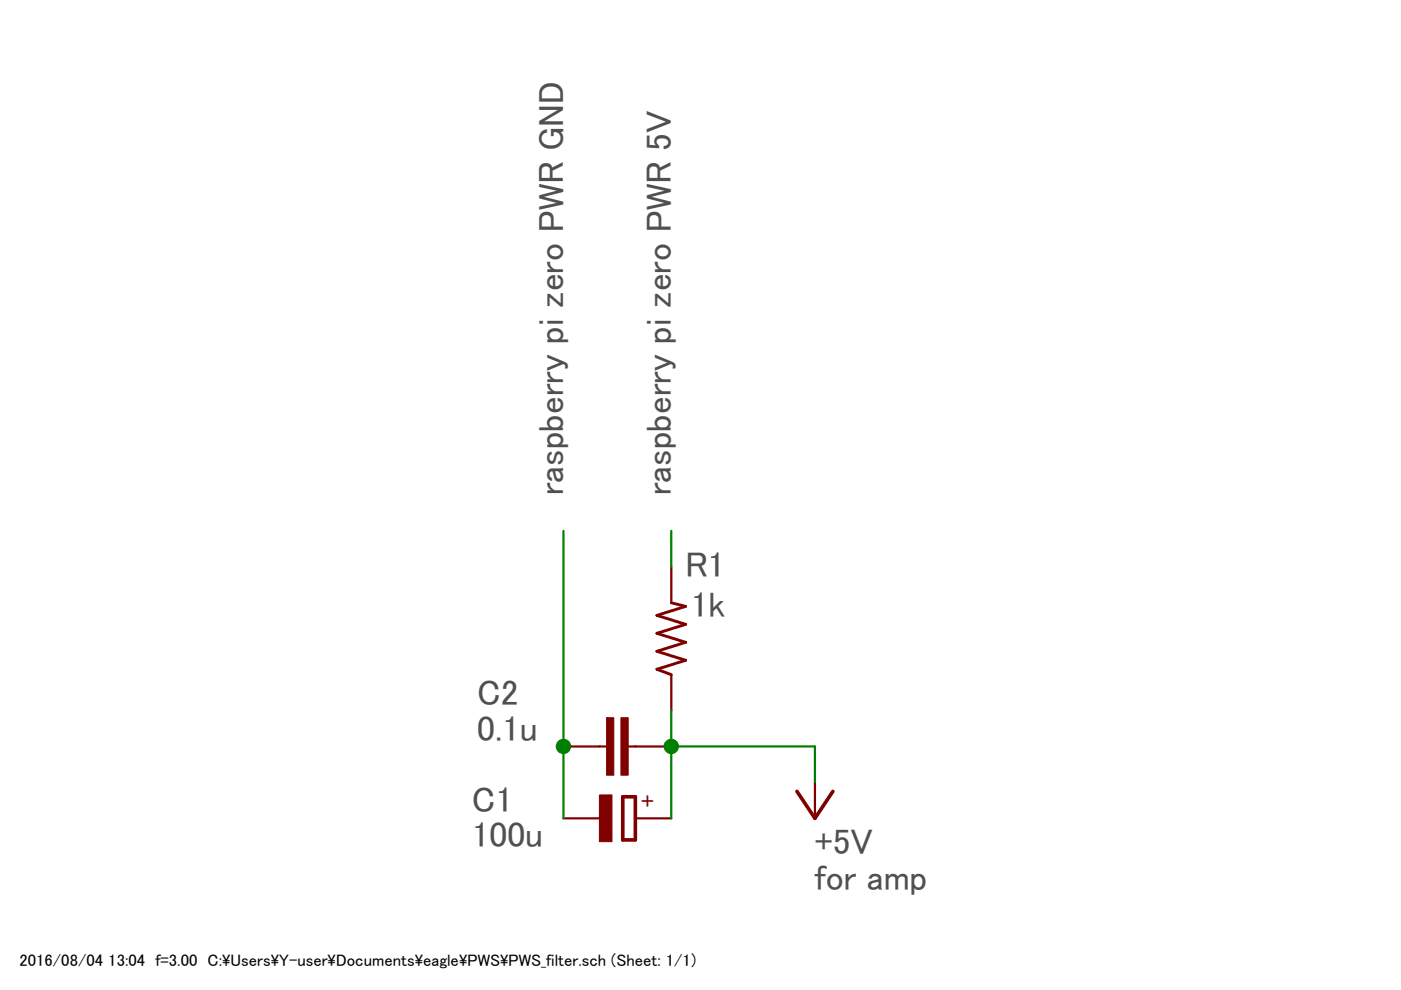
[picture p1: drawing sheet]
<svg xmlns="http://www.w3.org/2000/svg" width="297mm" height="210mm" viewBox="0 0 297 210" stroke-linecap="round" stroke-linejoin="round" font-family="sans-serif">
<path d="M132 168.9h2.7v9.2h-2.7zM169 167.8l3.8 5.7 3.8-5.7" fill="none" stroke="#800000" stroke-width=".76"/>
<g fill="#800000" stroke="#800000" stroke-width=".21">
<path d="M127.1 168.6h2.7v9.9h-2.7z"/>
<path d="M128.6 152.2h1.5v12.2h-1.5z"/>
<path d="M131.7 152.2h1.5v12.2h-1.5z"/>
</g>
<path d="M142.3 120.2v7.6M119.5 158.3h9.1M133.2 158.3h9.1M142.3 143v7.7M119.5 173.5h7.6M134.7 173.5h7.6M172.8 165.9v7.6" fill="none" stroke="#800000" stroke-width=".47"/>
<path d="M142.3 127.8l3.1 .8-6.1 1.9 6.1 1.9-6.1 1.9 6.1 1.9-6.1 1.9 6.1 1.9-6.1 1.9 3 1.1" fill="none" stroke="#800000" stroke-width=".61"/>
<path d="M119.5 112.6v60.9M142.3 112.6v7.6M142.3 150.7v22.8M142.3 158.3h30.5v7.6" fill="none" stroke="#008000" stroke-width=".47"/>
<g fill="#008000" stroke="#008000" stroke-width=".21">
<circle cx="119.5" cy="158.3" r="1.52"/>
<circle cx="142.3" cy="158.3" r="1.52"/>
</g>
<g font-size="7.5" fill="#505050">
<text x="119.5" y="104.9" transform="rotate(-90 119.5 104.9)">raspberry pi zero PWR GND</text>
<text x="142.3" y="104.9" transform="rotate(-90 142.3 104.9)">raspberry pi zero PWR 5V</text>
<text x="145.3" y="122.4">R1</text>
<text x="146.5" y="130.8">1k</text>
<text x="101.2" y="149.5">C2</text>
<text x="101.2" y="157.1">0.1u</text>
<text x="100" y="172.1">C1</text>
<text x="100" y="179.7">100u</text>
<text x="172.8" y="181.1">+5V</text>
<text x="172.8" y="188.7">for amp</text>
</g>
<text font-size="5.4" fill="#800000" x="135.9" y="171.8">+</text>
<g font-size="3.5">
<text x="4.1" y="204.8">2016/08/04</text>
<text x="23" y="204.8">13:04 f=3.00 C:\Users\Y-user\Documents\eagle\PWS\PWS_filter.sch (Sheet: 1/1)</text>
</g>
</svg>
